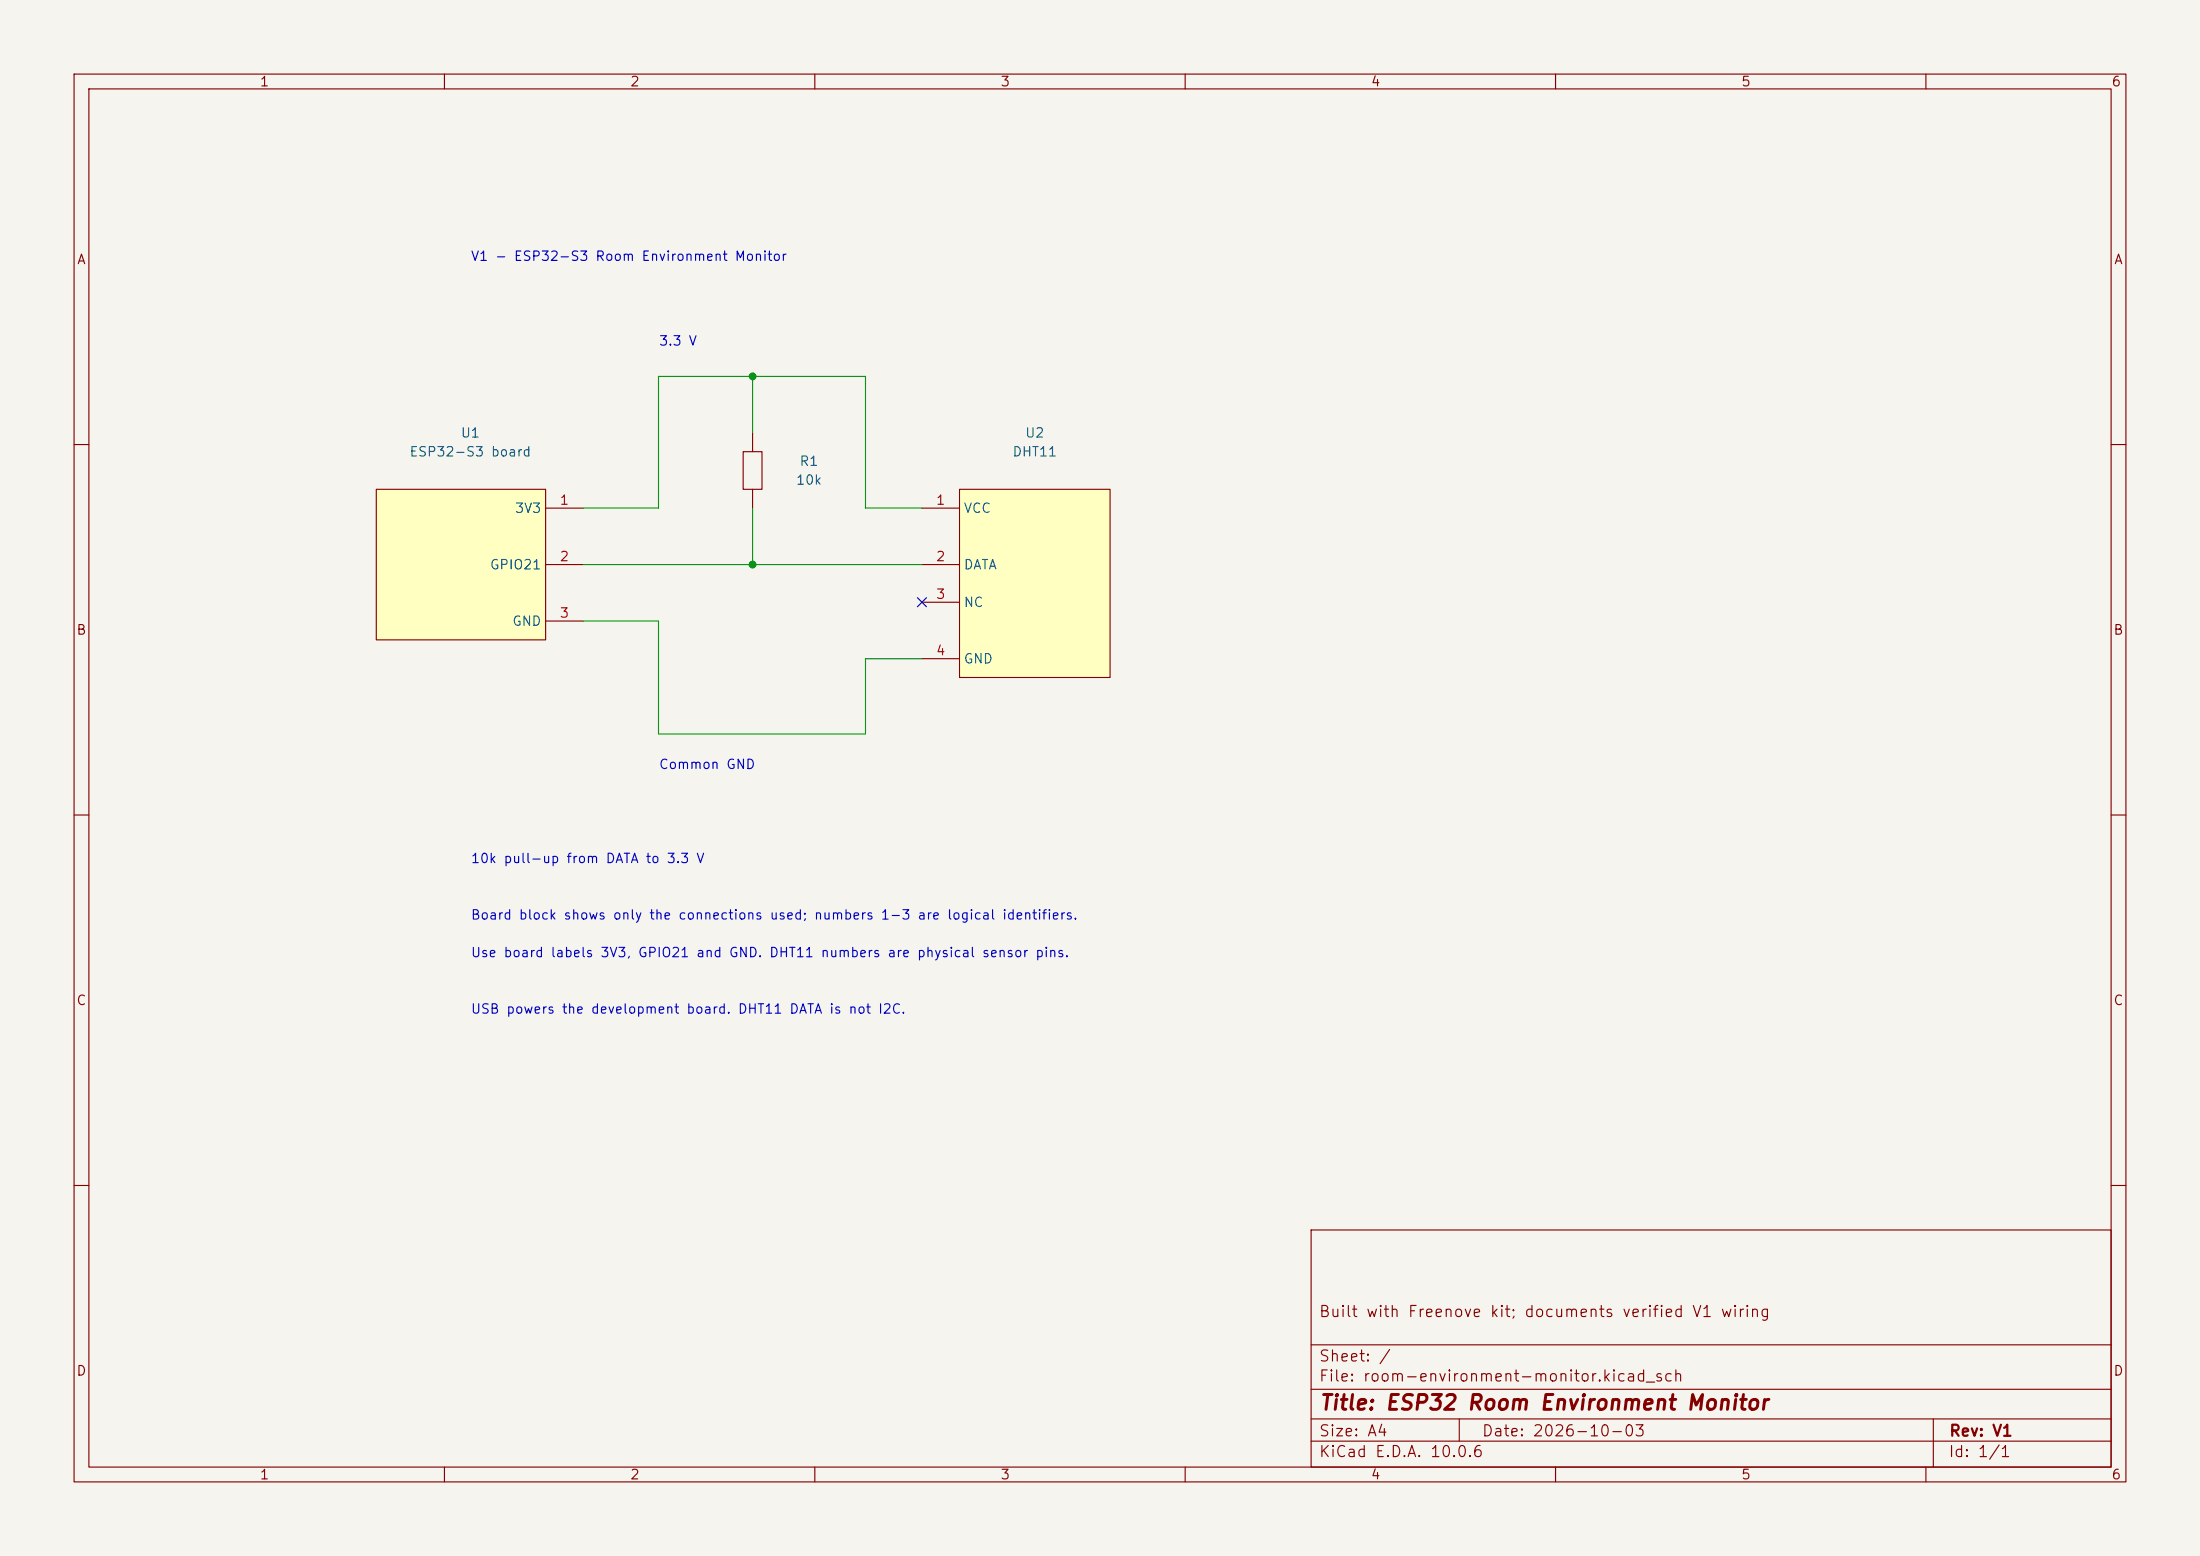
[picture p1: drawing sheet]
(kicad_sch (version 20250114) (generator "eeschema") (paper "A4") (title_block (title "ESP32 Room Environment Monitor") (date "2026-10-03") (rev "V1") (comment 1 "Built with Freenove kit; documents verified V1 wiring")) (lib_symbols (symbol "Project:ESP32_S3_Board" (pin_names (offset 0.5)) (in_bom yes) (on_board yes)
(property "Reference" "U" (at 0 15.24 0) (effects (font (size 1.27 1.27))))
(property "Value" "ESP32-S3 board" (at 0 12.7 0) (effects (font (size 1.27 1.27))))
(symbol "ESP32_S3_Board_0_1" (rectangle (start -12.7 10.16) (end 10.16 -10.16) (stroke (width 0) (type default)) (fill (type background))))
(symbol "ESP32_S3_Board_1_1" (pin passive line (at 15.24 7.62 180) (length 5.08) (name "3V3" (effects (font (size 1.27 1.27)))) (number "1" (effects (font (size 1.27 1.27)))))(pin passive line (at 15.24 0 180) (length 5.08) (name "GPIO21" (effects (font (size 1.27 1.27)))) (number "2" (effects (font (size 1.27 1.27)))))(pin passive line (at 15.24 -7.62 180) (length 5.08) (name "GND" (effects (font (size 1.27 1.27)))) (number "3" (effects (font (size 1.27 1.27)))))))
(symbol "Project:DHT11" (pin_names (offset 0.5)) (in_bom yes) (on_board yes)
(property "Reference" "U" (at 0 15.24 0) (effects (font (size 1.27 1.27))))
(property "Value" "DHT11" (at 0 12.7 0) (effects (font (size 1.27 1.27))))
(symbol "DHT11_0_1" (rectangle (start -10.16 10.16) (end 10.16 -15.24) (stroke (width 0) (type default)) (fill (type background))))
(symbol "DHT11_1_1" (pin passive line (at -15.24 7.62 0) (length 5.08) (name "VCC" (effects (font (size 1.27 1.27)))) (number "1" (effects (font (size 1.27 1.27)))))(pin passive line (at -15.24 0 0) (length 5.08) (name "DATA" (effects (font (size 1.27 1.27)))) (number "2" (effects (font (size 1.27 1.27)))))(pin passive line (at -15.24 -5.08 0) (length 5.08) (name "NC" (effects (font (size 1.27 1.27)))) (number "3" (effects (font (size 1.27 1.27)))))(pin passive line (at -15.24 -12.7 0) (length 5.08) (name "GND" (effects (font (size 1.27 1.27)))) (number "4" (effects (font (size 1.27 1.27)))))))
(symbol "Project:R" (pin_names (offset 0) hide) (pin_numbers hide) (in_bom yes) (on_board yes)
(property "Reference" "R" (at 5.08 1.27 0) (effects (font (size 1.27 1.27))))
(property "Value" "10k" (at 5.08 -1.27 0) (effects (font (size 1.27 1.27))))
(symbol "R_0_1" (rectangle (start -1.27 2.54) (end 1.27 -2.54) (stroke (width 0) (type default)) (fill (type none))))
(symbol "R_1_1" (pin passive line (at 0 5.08 270) (length 2.54) (name "~" (effects (font (size 1.27 1.27)))) (number "1" (effects (font (size 1.27 1.27))))) (pin passive line (at 0 -5.08 90) (length 2.54) (name "~" (effects (font (size 1.27 1.27)))) (number "2" (effects (font (size 1.27 1.27)))))))) (symbol (lib_id "Project:ESP32_S3_Board") (at 63.5 76.2 0) (unit 1) (in_bom yes) (on_board yes) (dnp no) (property "Reference" "U1" (at 63.5 58.42 0) (effects (font (size 1.27 1.27)))) (property "Value" "ESP32-S3 board" (at 63.5 60.96 0) (effects (font (size 1.27 1.27)))))(symbol (lib_id "Project:DHT11") (at 139.7 76.2 0) (unit 1) (in_bom yes) (on_board yes) (dnp no) (property "Reference" "U2" (at 139.7 58.42 0) (effects (font (size 1.27 1.27)))) (property "Value" "DHT11" (at 139.7 60.96 0) (effects (font (size 1.27 1.27)))))(symbol (lib_id "Project:R") (at 101.6 63.5 0) (unit 1) (in_bom yes) (on_board yes) (dnp no) (property "Reference" "R1" (at 109.22 62.23 0) (effects (font (size 1.27 1.27)))) (property "Value" "10k" (at 109.22 64.77 0) (effects (font (size 1.27 1.27)))))(wire (pts (xy 78.74 68.58) (xy 88.9 68.58)) (stroke (width 0) (type default)))(wire (pts (xy 88.9 68.58) (xy 88.9 50.8)) (stroke (width 0) (type default)))(wire (pts (xy 88.9 50.8) (xy 101.6 50.8)) (stroke (width 0) (type default)))(wire (pts (xy 101.6 50.8) (xy 101.6 58.42)) (stroke (width 0) (type default)))(wire (pts (xy 101.6 50.8) (xy 116.84 50.8)) (stroke (width 0) (type default)))(wire (pts (xy 116.84 50.8) (xy 116.84 68.58)) (stroke (width 0) (type default)))(wire (pts (xy 116.84 68.58) (xy 124.46 68.58)) (stroke (width 0) (type default)))(wire (pts (xy 78.74 76.2) (xy 101.6 76.2)) (stroke (width 0) (type default)))(wire (pts (xy 101.6 68.58) (xy 101.6 76.2)) (stroke (width 0) (type default)))(wire (pts (xy 101.6 76.2) (xy 124.46 76.2)) (stroke (width 0) (type default)))(wire (pts (xy 78.74 83.82) (xy 88.9 83.82)) (stroke (width 0) (type default)))(wire (pts (xy 88.9 83.82) (xy 88.9 99.06)) (stroke (width 0) (type default)))(wire (pts (xy 88.9 99.06) (xy 116.84 99.06)) (stroke (width 0) (type default)))(wire (pts (xy 116.84 99.06) (xy 116.84 88.9)) (stroke (width 0) (type default)))(wire (pts (xy 116.84 88.9) (xy 124.46 88.9)) (stroke (width 0) (type default)))(junction (at 101.6 50.8) (diameter 0) (color 0 0 0 0))(junction (at 101.6 76.2) (diameter 0) (color 0 0 0 0))(no_connect (at 124.46 81.28))(text "V1 - ESP32-S3 Room Environment Monitor" (at 63.5 35.56 0) (effects (font (size 1.27 1.27)) (justify left bottom)))(text "3.3 V" (at 88.9 46.99 0) (effects (font (size 1.27 1.27)) (justify left bottom)))(text "Common GND" (at 88.9 104.14 0) (effects (font (size 1.27 1.27)) (justify left bottom)))(text "10k pull-up from DATA to 3.3 V" (at 63.5 116.84 0) (effects (font (size 1.27 1.27)) (justify left bottom)))(text "Board block shows only the connections used; numbers 1-3 are logical identifiers." (at 63.5 124.46 0) (effects (font (size 1.27 1.27)) (justify left bottom)))(text "Use board labels 3V3, GPIO21 and GND. DHT11 numbers are physical sensor pins." (at 63.5 129.54 0) (effects (font (size 1.27 1.27)) (justify left bottom)))(text "USB powers the development board. DHT11 DATA is not I2C." (at 63.5 137.16 0) (effects (font (size 1.27 1.27)) (justify left bottom))) (sheet_instances (path "" (page "1"))))
